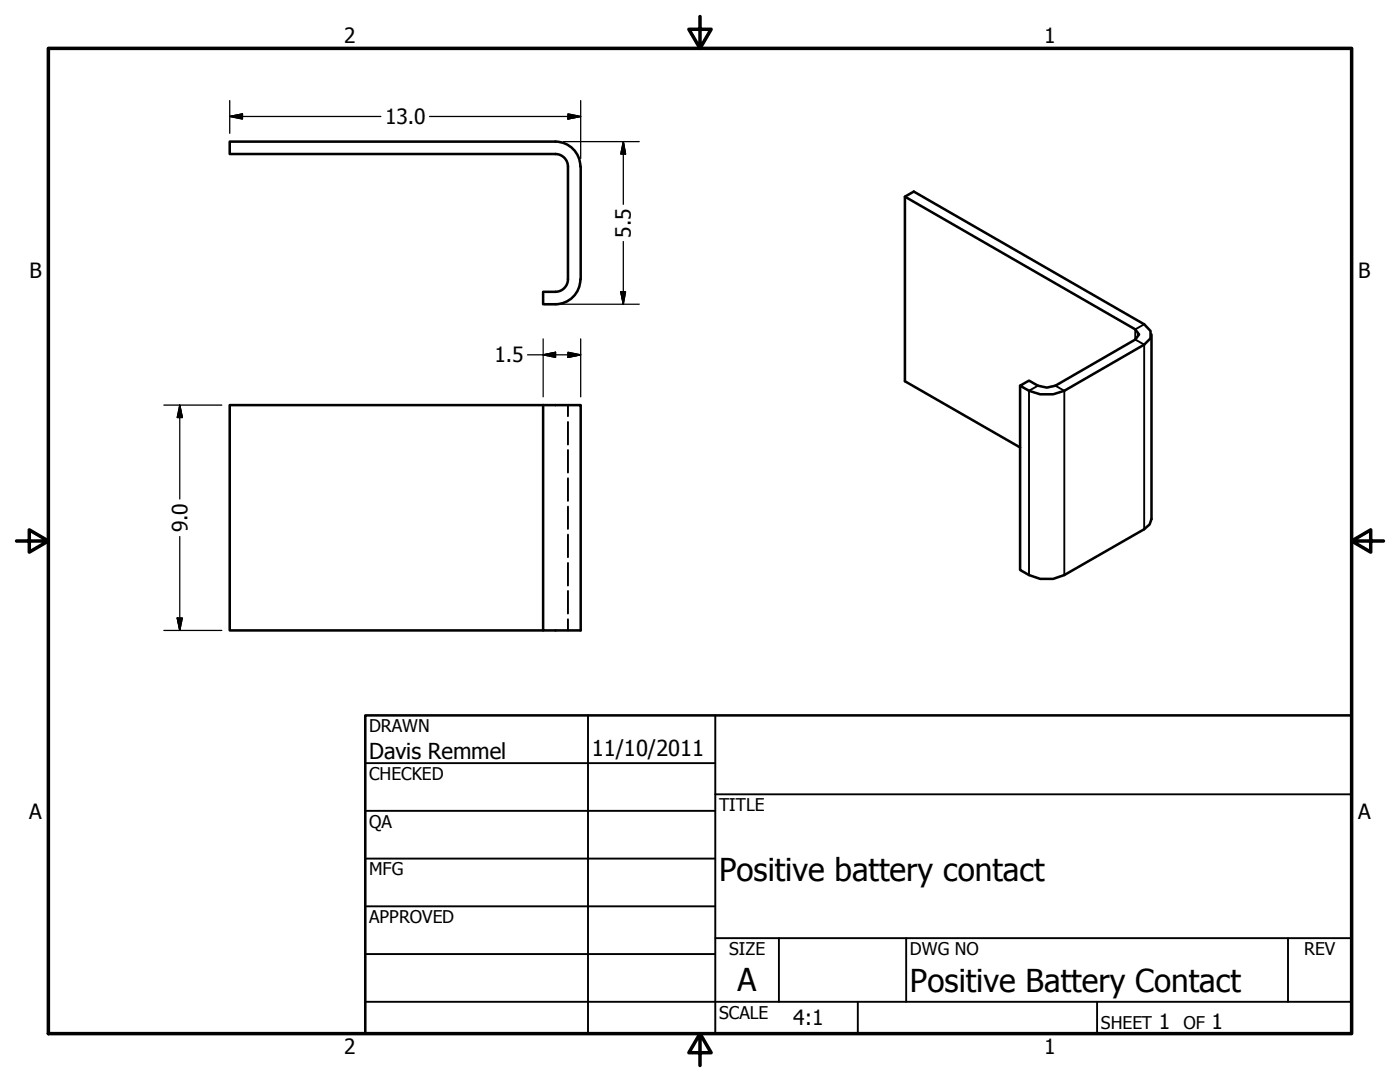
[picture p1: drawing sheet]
<svg xmlns="http://www.w3.org/2000/svg" width="279mm" height="216mm" viewBox="0 0 279 216" stroke-linecap="round" stroke-linejoin="round" font-family="sans-serif">
<!-- layer: Visible (ANSI) -->
<path d="M115.8 33.2a5 5 0 0 0-4.9-4.9h-65.1v2.4h65a2.51 2.51 0 0 1 2.5 2.5v22.5a2.51 2.51 0 0 1-2.4 2.5h-2.5v2.5a7.1 7.1 0 0 0 5.7-1.2 5 5 0 0 0 1.7-3.8M115.9 33.2v22.6M180.6 39.2l46 26.5M203.6 77v36.7l1.8 1M207.1 77l-1.7-1.1-1.8 1.1 1.8 1M226.6 67.8l-16 9.2M228.3 64.7l-45.9-26.5-1.8 1v36.9l23 13.2M228.3 68.8l-15.9 9.2M108.4 80.8h7.5v45h-7.5zM108.4 80.8h-62.6v45h62.6M228.3 105.6l-15.9 9.1" fill="none" stroke="#000" stroke-width=".51"/>
<!-- layer: Hidden (ANSI) -->
<path d="M113.3 80.8v2.3M113.3 84.2v4.5M113.3 89.8v4.5M113.3 95.4v4.5M113.3 101.1v4.4M113.3 106.7v4.5M113.3 112.3v4.5M113.3 117.9v4.5M113.3 123.6v2.2" fill="none" stroke="#000" stroke-width=".38"/>
<!-- layer: Visible Narrow (ANSI) -->
<path d="M207.1 77l-1.7 1v36.7M210.6 77l1.8 1v36.7M228.3 64.7l-1.7 1v2.1l1.7 1v36.8" fill="none" stroke="#000" stroke-width=".38"/>
<path d="M205.4 78l2.2 .7h2.6l2.2-.7M207.1 77l1.8 .3 1.7-.3M226.6 65.7l.7 1-.7 1.1M228.3 64.7l1.3 1.3v1.5l-1.3 1.3M229.8 66.7v36.9l-.4 1-1.1 1M205.4 114.7l2.2 .8h2.6l2.2-.8" fill="none" stroke="#000" stroke-width=".51"/>
<!-- layer: Border (ANSI) -->
<path d="M9.7 9.7h260v196.5h-260zM139.7 3.3v6.4l-2.2-3.9h4.4l-2.2 3.9M3.3 107.9h6.4l-3.9-2.2v4.5l3.9-2.3M269.7 107.9l3.9 2.3v-4.5l-3.9 2.2h6.4M139.7 206.2l2.2 3.9h-4.4l2.2-3.9v6.4" fill="none" stroke="#000" stroke-width=".7"/>
<!-- layer: Title (ANSI) -->
<g fill="none" stroke="#000" stroke-width=".38">
<path d="M72.9 152.3h69.8M117.3 142.7v63.5M142.7 158.5h127M142.7 142.7v63.5M72.9 161.8h69.8M72.9 171.3h69.8M72.9 199.9h196.8M72.9 180.8h69.8M72.9 190.4h69.8M142.7 187.2h127M155.4 187.2v12.7M171.2 199.9v6.3"/>
<path d="M180.8 187.2v12.7M218.9 199.9v6.3M257 187.2v12.7"/>
</g>
<path d="M72.9 142.7h196.8v63.5h-196.8z" fill="none" stroke="#000" stroke-width=".51"/>
<!-- layer: Dimension (ANSI) -->
<g fill="none" stroke="#000" stroke-width=".25">
<path d="M45.8 23.2l2.6-.5v1zM45.8 23.2h30.2M45.8 20.1v6.5M85.7 23.2h30.2M112.5 28.3h15.1M113.3 22.7l2.6 .5-2.6 .5zM115.9 20.1v11.5M124.4 28.3l.4 2.4h-.9zM124.4 28.3v12.5M123.9 58.2h.9l-.4 2.5zM124.4 48.2v12.5M105.3 70.8h10.6"/>
<path d="M108.4 70.8l2.5-.5v1zM108.4 67.6v11.6M110 60.7h17.6M113.3 70.3l2.6 .5-2.6 .5zM115.9 67.6v11.6M32.7 80.8h11.6M35.9 80.8l.5 2.5h-1zM35.9 80.8v18.8M35.9 107.1v18.7M32.7 125.8h11.6M35.4 123.3h1l-.5 2.5z"/>
</g>
<g fill="#000" stroke="#000" stroke-width=".25">
<path d="M45.8 23.2l2.6-.5zM45.8 23.2l2.6-.5v1zM113.3 23.7l2.6-.5zM113.3 22.7l2.6 .5-2.6 .5zM124.4 28.3l.4 2.4zM124.4 28.3l.4 2.4h-.9zM123.9 58.2l.5 2.5zM123.9 58.2h.9l-.4 2.5zM108.4 70.8l2.5-.5zM108.4 70.8l2.5-.5v1zM113.3 71.3l2.6-.5zM113.3 70.3l2.6 .5-2.6 .5z"/>
<path d="M35.9 80.8l.5 2.5zM35.9 80.8l.5 2.5h-1zM35.4 123.3l.5 2.5zM35.4 123.3h1l-.5 2.5z"/>
</g>
<g font-size="6.3">
<text x="143.5" y="175.7">Positive battery contact</text>
<text x="147.2" y="197.7">A</text>
<text x="181.6" y="197.9">Positive Battery Contact</text>
</g>
<g font-size="4.4">
<text x="73.7" y="151.4">Davis Remmel</text>
<text x="118.1" y="150.8">11/10/2011</text>
</g>
<g font-size="4.2">
<text x="68.7" y="8.6">2</text>
<text x="208.4" y="8.6">1</text>
<text x="76.8" y="24.8">13.0</text>
<text x="125.9" y="47.4" transform="rotate(-90 125.9 47.4)">5.5</text>
<text x="5.9" y="55.5">B</text>
<text x="271.1" y="55.5">B</text>
<text x="98.7" y="72.3">1.5</text>
<text x="37.4" y="106.2" transform="rotate(-90 37.4 106.2)">9.0</text>
<text x="5.8" y="163.4">A</text>
<text x="271" y="163.4">A</text>
<text x="158.3" y="204.5">4:1</text>
<text x="231.3" y="205.4">1</text>
<text x="241.8" y="205.4">1</text>
<text x="68.7" y="210.3">2</text>
<text x="208.4" y="210.3">1</text>
</g>
<g font-size="3.5">
<text x="73.7" y="146">DRAWN</text>
<text x="73.7" y="155.6">CHECKED</text>
<text x="143.5" y="161.8">TITLE</text>
<text x="73.7" y="165.2">QA</text>
<text x="73.7" y="174.7">MFG</text>
<text x="73.7" y="184.2">APPROVED</text>
<text x="145.5" y="190.6">SIZE</text>
<text x="181.6" y="190.6">DWG NO</text>
<text x="260.3" y="190.5">REV</text>
<text x="143.5" y="203.3">SCALE</text>
<text x="219.7" y="205.4">SHEET</text>
<text x="236.2" y="205.4">OF</text>
</g>
</svg>
